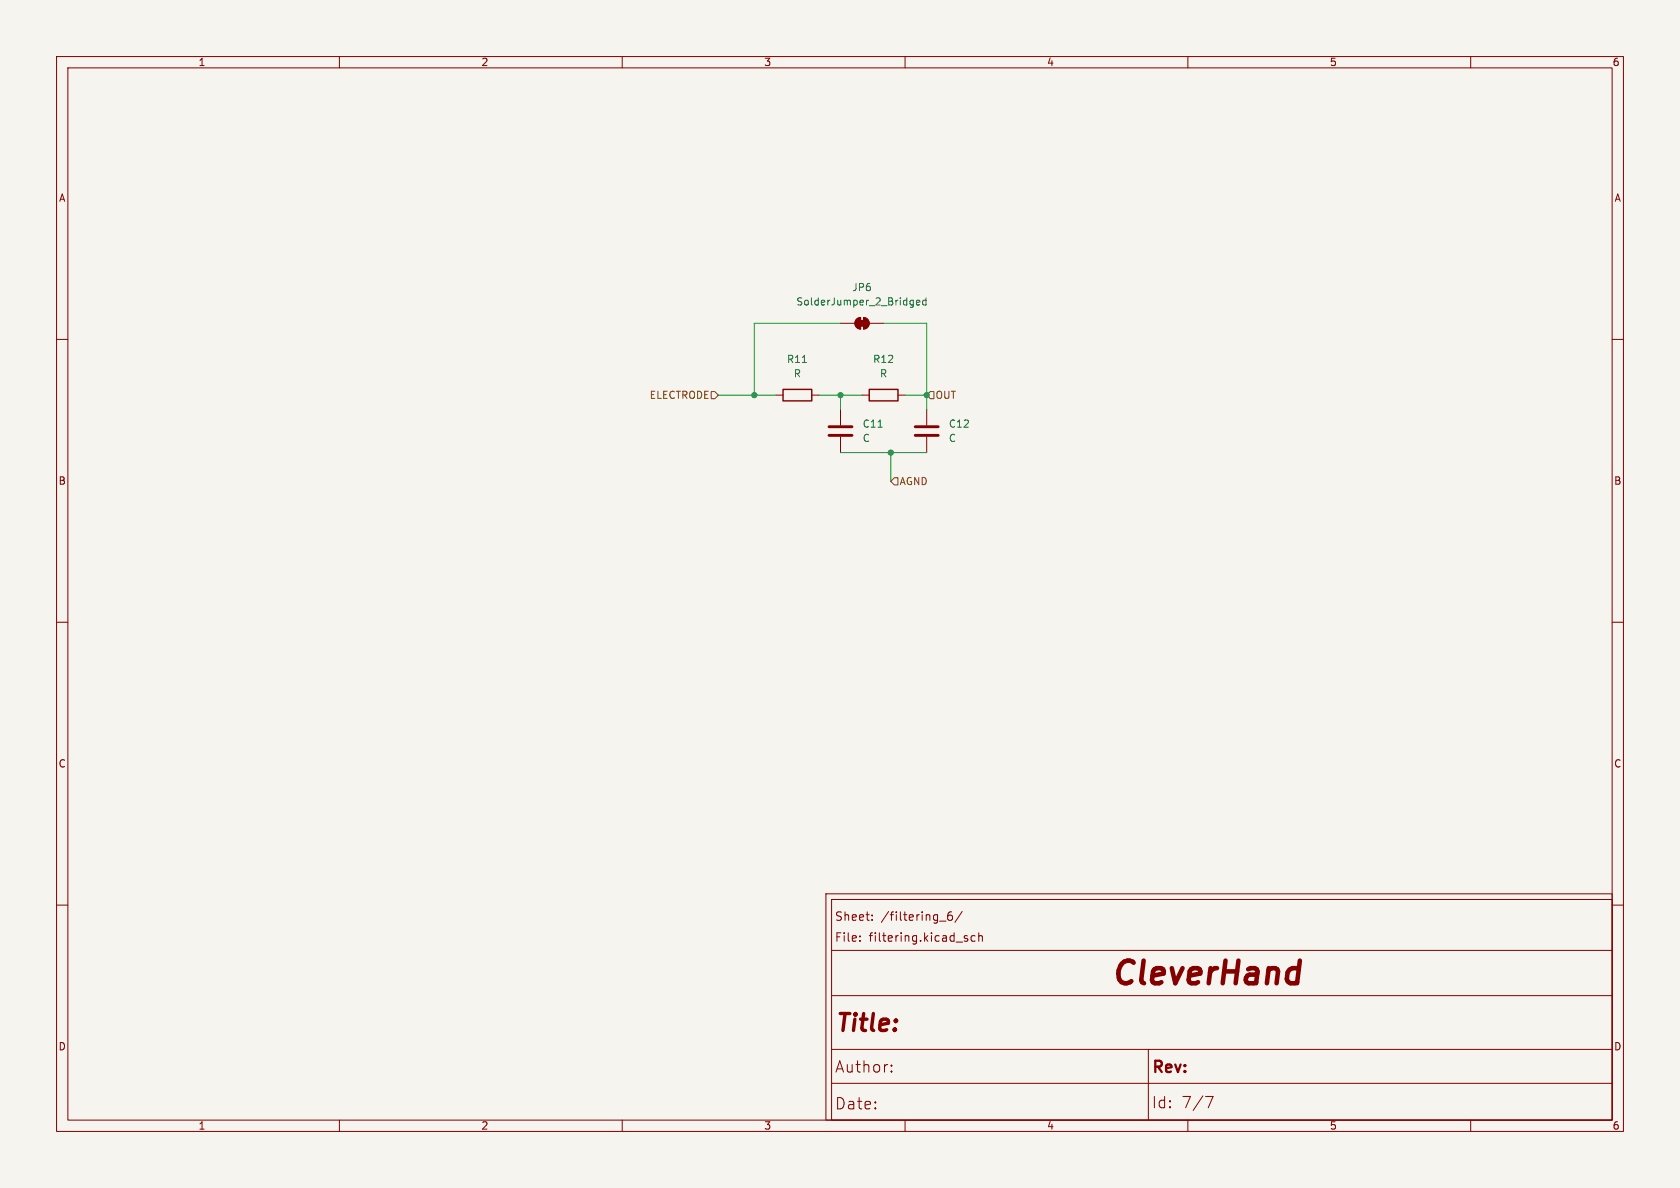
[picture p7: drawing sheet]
<svg xmlns="http://www.w3.org/2000/svg" width="297mm" height="210mm" viewBox="0 0 297 210" stroke-linecap="round" stroke-linejoin="round" font-family="sans-serif">
<path d="M0 0h297v210h-297z" fill="#f5f4ef" stroke="#f5f4ef" stroke-width=".18"/>
<g fill="none" stroke="#840000" stroke-width=".18">
<path d="M10 10h277v190h-277zM12 12h273v186h-273zM60 10v2M110 10v2M160 10v2M210 10v2M260 10v2M10 60h2M148.6 57.2h2.5M151.4 56.4l.7-.3v2.1a1.02 1.02 0 0 1-.9-.7 1.02 1.02 0 0 1 .2-1.1zM152.7 56.1a1.02 1.02 0 0 1 1 1.1 1.02 1.02 0 0 1-1 1zM153.7 57.2h2.5"/>
<path d="M285 60h2M137.2 69.9h1.2M143.5 69.9h1.3M148.6 72.4v2.8M148.6 77.2v2.8M152.4 69.9h1.3M158.7 69.9h1.3M163.8 72.4v2.8M163.8 77.2v2.8M10 110h2M285 110h2M10 160h2"/>
<path d="M146 158h139v40h-139zM147 159h138v39h-138zM285 160h2M147 176h138M147 168h138M152 166.3v.1M152 165.5v.1M154.2 162.6v.1M154.2 161.8v.1M166.1 162.8h1.1M168.2 161.2a.59 .59 0 0 0-.7 .6v.6l.2 .2 .4 .1 .2-.1 .1-.6-.2-.2h-.4l-.3 .2M170.1 161.1l-1.3 1.9"/>
<path d="M170.7 165.9l.3 .1 .1 .2-.2 .2h-.3M170.7 165.4l.3 .1M172.4 165.5l-.4-.1-.3 .3v.4l.1 .2h.6M173 165.5l.2-.1 .4 .1 .1 .9M173 164.9v1.5M60 198v2M110 198v2M147 191.5h138M147 185.5h138M157.6 189.3l.1 .1-.1 .1M157.6 189.3l-.1 .1 .1 .1M157.6 188.3v.2"/>
<path d="M157.6 189.3v.2M157.6 188.3l.1 .1-.1 .1M157.6 188.3l-.1 .1 .1 .1M160 198v2M203 185.5v12.5M210 198v2M213.1 193.8h1.4l-.9 2M260 198v2"/>
</g>
<path d="M229.3 171.1l.3 .2M229.8 169.8l-.5 4" fill="none" stroke="#840000" stroke-width=".8"/>
<path d="M146.6 77h4M146.6 75.4h4M161.8 77h4.1M161.8 75.4h4.1" fill="none" stroke="#840000" stroke-width=".51"/>
<path d="M161.1 53.1h.4M161.5 53.1v1l-.3 .2M161.5 53.9h-.4M162 53.5l.6-.1v-.3h-.4l-.2 .2 .1 .6h.5M163.7 53.1h-.4l-.2 .2 .1 .6h.5M163.7 52.6v1.3M141.8 64.1h.8M155.2 75.5h.8" fill="none" stroke="#006464" stroke-width=".18"/>
<path d="M138.4 68.8h5.1v2.1h-5.1zM153.7 68.8h5v2.1h-5z" fill="none" stroke="#840000" stroke-width=".25"/>
<g fill="#840000" stroke="#840000" stroke-width=".18">
<path d="M151.9 56.6h1v1.1h-1z"/>
<path d="M151.4 56.4l.7-.3v2.1a1.02 1.02 0 0 1-.9-.7 1.02 1.02 0 0 1 .2-1.1z"/>
<path d="M152.7 56.1a1.02 1.02 0 0 1 1 1.1 1.02 1.02 0 0 1-1 1z"/>
</g>
<path d="M125.7 69.2h.7l.6 .7-.6 .6h-.7zM164.5 69.2h.6v1.3h-.6l-.7-.6zM157.5 85.1l.6-.6h.6v1.2h-.6z" fill="none" stroke="#725600" stroke-width=".18"/>
<path d="M148.6 57.2h-15.3v12.7M156.2 57.2h7.6v15.2M127 69.9h10.2M144.8 69.9h7.6M148.6 69.9v2.5M160 69.9h3.8M148.6 80h15.2M157.5 80v5.1" fill="none" stroke="#009600" stroke-width=".18"/>
<g fill="#009600" stroke="#009600" stroke-width=".18">
<circle cx="133.3" cy="69.9" r=".46"/>
<circle cx="148.6" cy="69.9" r=".46"/>
<circle cx="163.8" cy="69.9" r=".46"/>
<circle cx="157.5" cy="80" r=".46"/>
</g>
<text font-size="5.6" fill="#840000" x="196" y="175.2">CleverHand</text>
<text font-size="4.2" fill="#840000" x="147.5" y="183.2">Title:</text>
<g font-size="2.8" fill="#840000">
<text x="147.5" y="189.8">Author:</text>
<text x="203.5" y="190.2">Rev:</text>
<text x="147.5" y="196.3">Date:</text>
<text x="203.5" y="196.1">Id:</text>
<text x="208.8" y="196.1">7/7</text>
</g>
<g font-size="2.1" fill="#840000">
<text x="147.5" y="166.7">File:</text>
<text x="147.5" y="163">Sheet:</text>
<text x="153.6" y="166.7">filtering.kicad_sch</text>
<text x="155.7" y="163">/filtering_6/</text>
</g>
<g font-size="1.8" fill="#840000">
<text x="35" y="11.9">1</text>
<text x="85" y="11.9">2</text>
<text x="135" y="11.9">3</text>
<text x="185" y="11.9">4</text>
<text x="235" y="11.9">5</text>
<text x="285" y="11.9">6</text>
<text x="10.3" y="35.9">A</text>
<text x="285.3" y="35.9">A</text>
<text x="10.3" y="85.9">B</text>
<text x="285.3" y="85.9">B</text>
<text x="10.3" y="135.9">C</text>
<text x="285.3" y="135.9">C</text>
<text x="10.3" y="185.9">D</text>
<text x="285.3" y="185.9">D</text>
<text x="35" y="199.9">1</text>
<text x="85" y="199.9">2</text>
<text x="135" y="199.9">3</text>
<text x="185" y="199.9">4</text>
<text x="235" y="199.9">5</text>
<text x="285" y="199.9">6</text>
</g>
<g font-size="1.8" fill="#006464">
<text x="150.6" y="51.7">JP6</text>
<text x="140.7" y="54.2">SolderJumper_2_Bridged</text>
<text x="139" y="64.4">R11</text>
<text x="154.3" y="64.4">R12</text>
<text x="140.2" y="66.9">R</text>
<text x="155.5" y="66.9">R</text>
<text x="152.4" y="75.8">C11</text>
<text x="167.6" y="75.8">C12</text>
<text x="152.4" y="78.3">C</text>
<text x="167.6" y="78.3">C</text>
</g>
<g font-size="1.8" fill="#725600">
<text x="114.8" y="70.7">ELECTRODE</text>
<text x="165.3" y="70.7">OUT</text>
<text x="158.9" y="86">AGND</text>
</g>
</svg>
